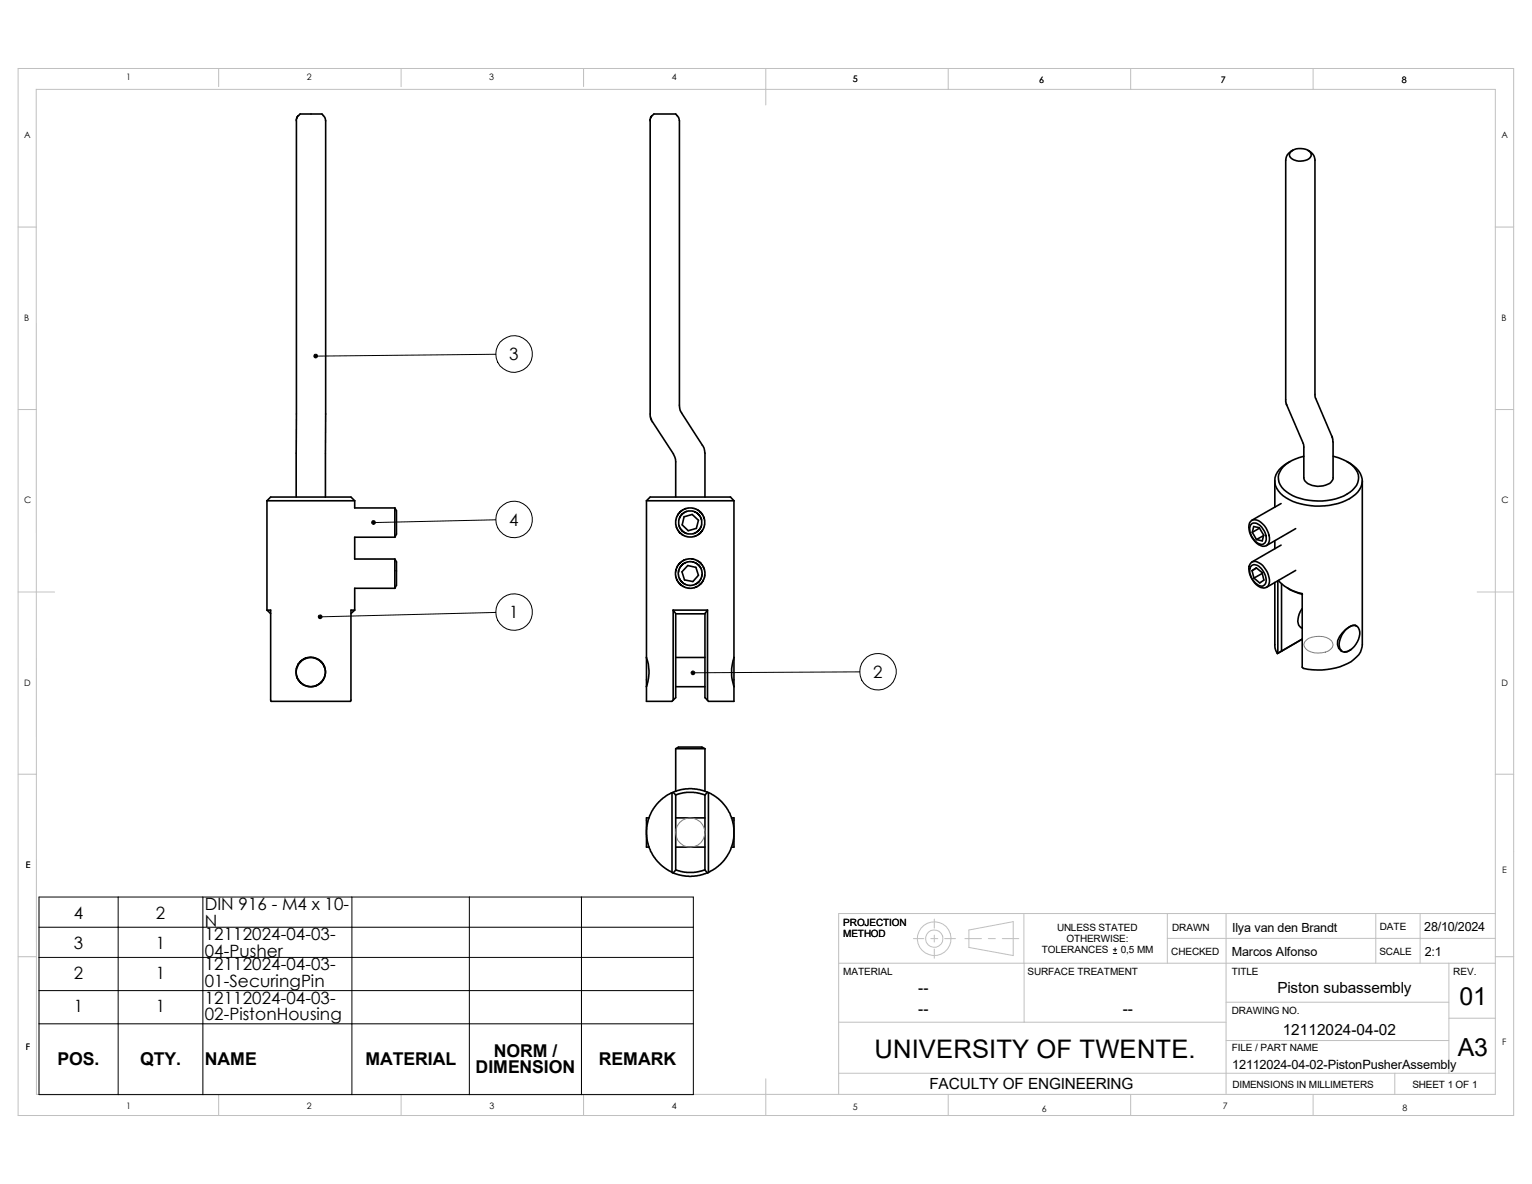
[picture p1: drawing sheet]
<svg xmlns="http://www.w3.org/2000/svg" width="279mm" height="216mm" viewBox="0 0 279 216" stroke-linecap="round" stroke-linejoin="round" font-family="sans-serif">
<g fill="none" stroke="#c0c0c0" stroke-width=".18">
<path d="M3.3 12.5h272.8v190.9h-272.8zM6.6 16.3h266.1v183.3h-266.1zM39.9 12.5v3.3M73.2 12.5v3.3M106.4 12.5v3.3M139.7 12.5v6.6M172.9 12.5v3.8M206.2 12.5v3.8M239.5 12.5v3.8M3.3 41.4h3.3M272.7 41.4h3.4M3.3 74.7h3.3"/>
<path d="M272.7 74.7h3.4M3.3 107.9h6.6M269.4 107.9h6.7M3.3 141.2h3.3M272.7 141.2h3.4M3.3 174.5h3.3M153 175.6h119.7M166.6 171.2h1.9M169.8 171.2h1.2M170.4 167.6v1.6M170.4 170.5v1.3M170.4 173.1v1.7"/>
<path d="M172.3 171.2h1.9M176 171.2h3M176.7 169.6l8.1-1.5v6.1l-8.1-1.4zM180.3 171.2h1.2M182.8 171.2h3M186.7 166.6l.1 19.8M212.9 171.1h59.8M212.9 166.6v9M223.6 166.6v33M250.9 166.6v9M259 166.6v9M264.2 175.6v20.1"/>
<path d="M272.7 174.5h3.4M272.7 166.6h-119.7v33M39.9 199.6v3.8M73.2 199.6v3.8M106.4 199.6v3.8M139.7 196.7v6.7M153 186.4h70.6M153 195.7h119.7M172.9 199.6v3.8M206.2 199.6v3.8M223.6 182.8h40.6M223.6 189.7h40.6"/>
<path d="M239.5 199.6v3.8M254.4 195.7v3.9M264.2 185.7h8.5"/>
<circle cx="170.4" cy="171.2" r="3.1"/>
<circle cx="170.4" cy="171.2" r="1.59"/>
</g>
<g fill="none" stroke="#000" stroke-width=".3">
<path d="M54 22l.1-.5 .3-.4a1.07 1.07 0 0 1 1.2-.3h2.2a1.04 1.04 0 0 1 1.4 .6l.2 .6v60.6M54.1 22l-.1 68.6M118.5 22l.1-.5 .3-.4a1.05 1.05 0 0 1 1.2-.3h2.2a1.04 1.04 0 0 1 1.4 .6l.2 .6v52l.1 .8 .3 .5M118.6 22v53.9l.4 1M235.5 27.6a2.9 2.9 0 0 1 3.5 .2 .87 .87 0 0 1-.6 1.3 2.7 2.7 0 0 1-3.2-.5 .75 .75 0 0 1 .3-1zM235.8 27.4l-.5 .3a1.85 1.85 0 0 0-.8 1.5v44.1l.2 .6M238.5 27.4a2.02 2.02 0 0 1 1.3 1.8v42.9l.1 .4 3 7.1M119 76.9l4.1 6.4 .1 .9v6.4M124.3 75.4l4.1 6.3 .2 .9v8M234.7 73.9l3 6.9M242.9 79.5l.2 1.1v6.7a2.91 2.91 0 0 1-3.3 1.3l-.5-.1a1.85 1.85 0 0 1-1.5-1.4v-5.7l-.1-.5M48.7 91.3l.7-.7h14.6l.7 .7"/>
<path d="M48.7 91.3v20M48.7 91.3h16M59.4 82.7v7.9M64.7 91.3v1.3h7.3M72 92.6v5.4M72 92.6l.3 .5v2.6a3.7 3.7 0 0 1-.3 2.3M72 98h-7.3v3.9h7.3M117.9 91.3h16M117.9 91.3l.7-.7h14.6l.7 .7M117.9 91.3v28.6M124.8 94.2l1.4-.4 1.2 1.1-.4 1.5-1.5 .4-1.1-1.1zM127.9 94.7l.1 1-.3 .7-.4 .5-.8 .4-1 .1-.7-.3-.6-.5-.4-.7v-1l.2-.7 .5-.6 .8-.4h1l.7 .2 .5 .5 .4 .8"/>
<path d="M128.4 94.5l.1 1.1-.4 1.1-.5 .6-.9 .5-1.2 .1-1-.4-.7-.5-.5-.9-.1-1.2 .4-1 .6-.7 .9-.5 1.1-.1 1.1 .4 .6 .6 .5 .9M133.9 91.3v28.6M228 95.1a1.46 1.46 0 0 1 2.3 .4 3.5 3.5 0 0 1 1 3.6 1.19 1.19 0 0 1-1.8 .2 3.8 3.8 0 0 1-1.6-3.9zM228.3 95.5a2 2 0 0 1 2.3 1.4l.3 .8a1.13 1.13 0 0 1-.9 1.6 2.81 2.81 0 0 1-1.9-3.6zM228.4 97.1l.2-1.1 1.1 .2 .8 1.4-.3 1-1-.2M228.4 97.1l.8 1.3M229.7 96.3l-1.3 .8M230.5 97.7l-1.3 .7M232.5 87.7v4.8M232.5 98.6v1.5M233.6 91.8l-5.3 3.1M233.6 99.4l-5.3 3.1"/>
<path d="M235.3 84.2a4.2 4.2 0 0 0-2.8 3.9 4.9 4.9 0 0 0 3.3 3.3 12.3 12.3 0 0 0 10.9-.8 3.2 3.2 0 0 0 .2-5.6l-1.3-.8M236.3 96.4l-5.3 3.1M237.8 83.2a6 6 0 0 0-4.6 3.3 3.3 3.3 0 0 0 2 3.5 11.2 11.2 0 0 0 11-.3 2.98 2.98 0 0 0 1.6-2.7 2.98 2.98 0 0 0-1.8-2.6l-1.1-.6-1.8-.6M248.5 87.7l-.1 30.2a4.9 4.9 0 0 1-3.3 3.4 12.7 12.7 0 0 1-7.4 .6l-.2-.2v-13.5a7.5 7.5 0 0 1-4.3-2.4M48.7 111.3h.7v16.4v.2h.4h14.1l.1-16.6h.7M48.7 111.3l.7 .6M64.7 111.3l-.7 .6M72 101.9v5.4M72 101.9a3.5 3.5 0 0 1 .3 2.2v2.6l-.3 .6M72 107.3h-7.3v4M117.9 119.9v5.3M117.9 119.9a7.8 7.8 0 0 1 0 5.3"/>
<path d="M122.8 111.3l.4 .6v15.3l-.6 .7h-4.7v-2.7M122.8 111.3v16.4M122.8 111.3h6.2M123.2 111.9h5.4M123.2 104l.6-1.1 .7-.7 1.1-.3h.8l1.2 .6 .6 .8 .4 1-.1 .9-.5 1.1-.8 .6-1 .4-.9-.1-1.1-.5-.7-.8-.3-1 .1-.8M123.2 119.9h5.4M123.7 104.1l.3-.6 .6-.7 .8-.4h1l.6 .3 .7 .6 .3 .8v1l-.2 .6-.7 .7-.8 .3h-.9l-.6-.2-.7-.7-.4-.8 .1-.9M125.4 103.1l1.5 .4 .5 1.4-1 1.1-1.6-.3-.4-1.4zM129 111.3l-.4 .6v15.3l.4 .5M129 111.3v16.4M133.9 119.9v5.3M133.9 119.9a8.4 8.4 0 0 0 0 5.3"/>
<path d="M228.2 103.2a1.39 1.39 0 0 1 2 .6 2.39 2.39 0 0 1 .4 2.8 1.2 1.2 0 0 1-1.7-.3 2.93 2.93 0 0 1-.9-2.9zM228.3 102.5a1.92 1.92 0 0 1 2.3 1 3.4 3.4 0 0 1 .7 3.3 1.63 1.63 0 0 1-2.5-.5 3.5 3.5 0 0 1-.9-3.3zM228.3 104.1l.8-.6 1.1 .9 .3 1.4-.8 .5-1-.9M228.3 104.1l.4 1.3M229.2 103.6l-.9 .5M230.2 104.6l-1.5 .8M232.5 106.2v11.4a2.49 2.49 0 0 0 .5 1.6M233 105.9v13.2M233 119.1v.1M233.7 118.7l-.7 .4M233.7 106.5v12.2M233.7 118.7l3.8-2.2-4.5 2.7"/>
<path d="M234.8 107.2l1 .6 1.7 .6M236.3 104l-5.3 3.1M237.5 111a3.4 3.4 0 0 0-.6 3l.6 .6M245.4 114.9l.3-.3a1.28 1.28 0 0 1 2.1 0 3.5 3.5 0 0 1-1.8 4.1 1.12 1.12 0 0 1-1.3 0 1.12 1.12 0 0 1-.5-1.2l.4-1.3zM246.4 118.4l-.6 .4-.6 .1M247.2 114l.2 .2M247.3 114.1l-.2-.1a4.3 4.3 0 0 0-3.1 2.8 1.67 1.67 0 0 0 .8 2M123.2 136.5a3.8 3.8 0 0 1 2.5-.3h2.3l.6 .3M123.2 136.5v7.8M123.2 125.2h5.4M123.2 136.5h5.4M128.6 136.5v7.8"/>
<path d="M133.9 125.2v2.7h-4.7l-.2-.2M118.4 149.1h-.5v5.4h.5M122.6 144.6l-1.7 .9-.8 .7-.9 1.2-.9 1.9-.4 2 .2 2.4 .5 1.5 .5 .8 1.6 1.9 1.9 1.1M122.7 159.2l1.6 .4 1.3 .2 1.9-.2 1.5-.4M122.8 144.5l.4 .4v13.8l-.4 .5-.2-.1v-14.5M122.8 144.5l-.2 .1M123.2 144.9l1.6-.4h1.7l1.1 .2 1 .3M123.2 154.5h5.4M123.2 149.1h5.4M123.2 158.6l2 .5 1.7-.1 1.7-.4M129 144.4l-1.4-.4-2-.2-1.6 .2-1.2 .5M129.2 144.5l1.9 1.2 1.4 1.6 .9 1.7 .5 2v1.5l-.2 1.1-.8 2.1-1.4 1.8-1.1 .9-1.2 .7"/>
<path d="M129.2 159.1v-14.5l-.2-.1-.4 .4v13.8l.4 .5M129.2 159.1l-.2 .1M133.4 149.1h.5v5.4h-.5"/>
<circle cx="56.7" cy="122.6" r="2.67"/>
<circle cx="56.7" cy="122.5" r="2.69"/>
</g>
<g fill="none" stroke="#808080" stroke-width=".18">
<path d="M238.2 116.8a3.9 3.9 0 0 1 4.6 0 .99 .99 0 0 1-.1 1.6 3.8 3.8 0 0 1-4.6-.1 .96 .96 0 0 1 .1-1.5z"/>
<circle cx="125.9" cy="151.8" r="2.67"/>
</g>
<g fill="none" stroke="#000" stroke-width=".18">
<path d="M90.4 64.6l-32.8 .3M90.4 94.8l-22.3 .5M90.4 111.7l-32 .8M156.8 122.5l-30.4 .2M7.1 163.6h119.3v36h-119.3zM7.1 169.1h119.3M7.1 174.6h119.3M21.5 163.6v36M37 163.6v36M64.2 163.6v36M85.6 163.6v36M106 163.6v36"/>
<path d="M203 173.9h.7M203 173.2h.7M203.4 172.8v.7M7.1 180.6h119.3M7.1 186.7h119.3"/>
<circle cx="93.8" cy="64.6" r="3.3"/>
<circle cx="93.8" cy="94.7" r="3.3"/>
<circle cx="93.8" cy="111.6" r="3.3"/>
<circle cx="160.1" cy="122.5" r="3.3"/>
</g>
<g fill="#000" stroke="#000" stroke-width=".18">
<circle cx="57.6" cy="64.9" r=".34"/>
<circle cx="68.1" cy="95.3" r=".34"/>
<circle cx="58.4" cy="112.5" r=".34"/>
<circle cx="126.4" cy="122.7" r=".34"/>
</g>
<text font-size="4.7" x="159.5" y="192.9">UNIVERSITY OF TWENTE.</text>
<g font-size="4.5">
<text x="266.2" y="183.3">01</text>
<text x="265.9" y="192.6">A3</text>
</g>
<g font-size="3.2">
<text x="10.5" y="194.2">POS.</text>
<text x="25.6" y="194.2">QTY.</text>
<text x="37.3" y="194.2">NAME</text>
<text x="66.6" y="194.2">MATERIAL</text>
<text x="86.7" y="195.7">DIMENSION</text>
<text x="90" y="192.7">NORM /</text>
<text x="109.2" y="194.2">REMARK</text>
</g>
<g font-size="3.1">
<text x="92.9" y="65.7">3</text>
<text x="92.9" y="95.9">4</text>
<text x="92.9" y="112.7">1</text>
<text x="159.3" y="123.6">2</text>
<text x="13.5" y="167.5">4</text>
<text x="28.4" y="167.5">2</text>
<text x="37.3" y="166">DIN 916 - M4 x 10-</text>
<text x="13.5" y="173">3</text>
<text x="28.4" y="173">1</text>
<text x="37.3" y="169">N</text>
<text x="37.3" y="171.5">12112024-04-03-</text>
<text x="13.5" y="178.5">2</text>
<text x="28.4" y="178.5">1</text>
<text x="37.3" y="174.5">04-Pusher</text>
<text x="37.3" y="177">12112024-04-03-</text>
<text x="37.3" y="180">01-SecuringPin</text>
<text x="13.5" y="184.5">1</text>
<text x="28.4" y="184.5">1</text>
<text x="37.3" y="183">12112024-04-03-</text>
<text x="37.3" y="186">02-PistonHousing</text>
</g>
<g font-size="2.8">
<text x="167.5" y="185">--</text>
<text x="167.5" y="181.1">--</text>
<text x="204.8" y="185">--</text>
<text x="233" y="181.1">Piston subassembly</text>
<text x="233.9" y="188.8">12112024-04-02</text>
<text x="169.5" y="198.5">FACULTY OF ENGINEERING</text>
</g>
<g font-size="2.3">
<text x="224.7" y="169.9">Ilya van den Brandt</text>
<text x="259.8" y="169.8">28/10/2024</text>
<text x="224.7" y="174.3">Marcos Alfonso</text>
<text x="259.8" y="174.2">2:1</text>
<text x="224.7" y="194.9">12112024-04-02-PistonPusherAssembly</text>
</g>
<g font-size="1.8">
<text x="153.8" y="170.8">METHOD</text>
<text x="153.8" y="168.8">PROJECTION</text>
<text x="190" y="173.8">TOLERANCES</text>
<text x="192.8" y="169.8">UNLESS STATED</text>
<text x="194.5" y="171.8">OTHERWISE:</text>
<text x="204.4" y="173.8">0,5 MM</text>
<text x="213.8" y="169.8">DRAWN</text>
<text x="251.7" y="169.7">DATE</text>
<text x="153.8" y="177.8">MATERIAL</text>
<text x="187.4" y="177.8">SURFACE TREATMENT</text>
<text x="213.6" y="174.2">CHECKED</text>
<text x="224.7" y="177.8">TITLE</text>
<text x="251.6" y="174.1">SCALE</text>
<text x="265" y="177.8">REV.</text>
<text x="224.7" y="184.9">DRAWING NO.</text>
<text x="224.7" y="191.6">FILE / PART NAME</text>
<text x="224.8" y="198.5">DIMENSIONS IN MILLIMETERS</text>
<text x="257.6" y="198.5">SHEET 1 OF 1</text>
</g>
<g font-size="1.6">
<text x="23" y="14.6">1</text>
<text x="56" y="14.6">2</text>
<text x="89.2" y="14.6">3</text>
<text x="122.5" y="14.6">4</text>
<text x="155.5" y="15">5</text>
<text x="189.5" y="15.1">6</text>
<text x="222.6" y="15.1">7</text>
<text x="255.7" y="15.1">8</text>
<text x="4.4" y="25.2">A</text>
<text x="273.9" y="25.2">A</text>
<text x="4.4" y="58.5">B</text>
<text x="273.9" y="58.5">B</text>
<text x="4.4" y="91.8">C</text>
<text x="273.9" y="91.8">C</text>
<text x="4.4" y="125.1">D</text>
<text x="273.9" y="125.1">D</text>
<text x="4.7" y="158.4">E</text>
<text x="273.9" y="159.1">E</text>
<text x="4.7" y="191.4">F</text>
<text x="273.9" y="190.6">F</text>
<text x="23" y="202.2">1</text>
<text x="56" y="202.2">2</text>
<text x="89.2" y="202.2">3</text>
<text x="122.5" y="202.2">4</text>
<text x="155.5" y="202.4">5</text>
<text x="190" y="202.7">6</text>
<text x="223" y="202.2">7</text>
<text x="255.8" y="202.6">8</text>
</g>
</svg>
